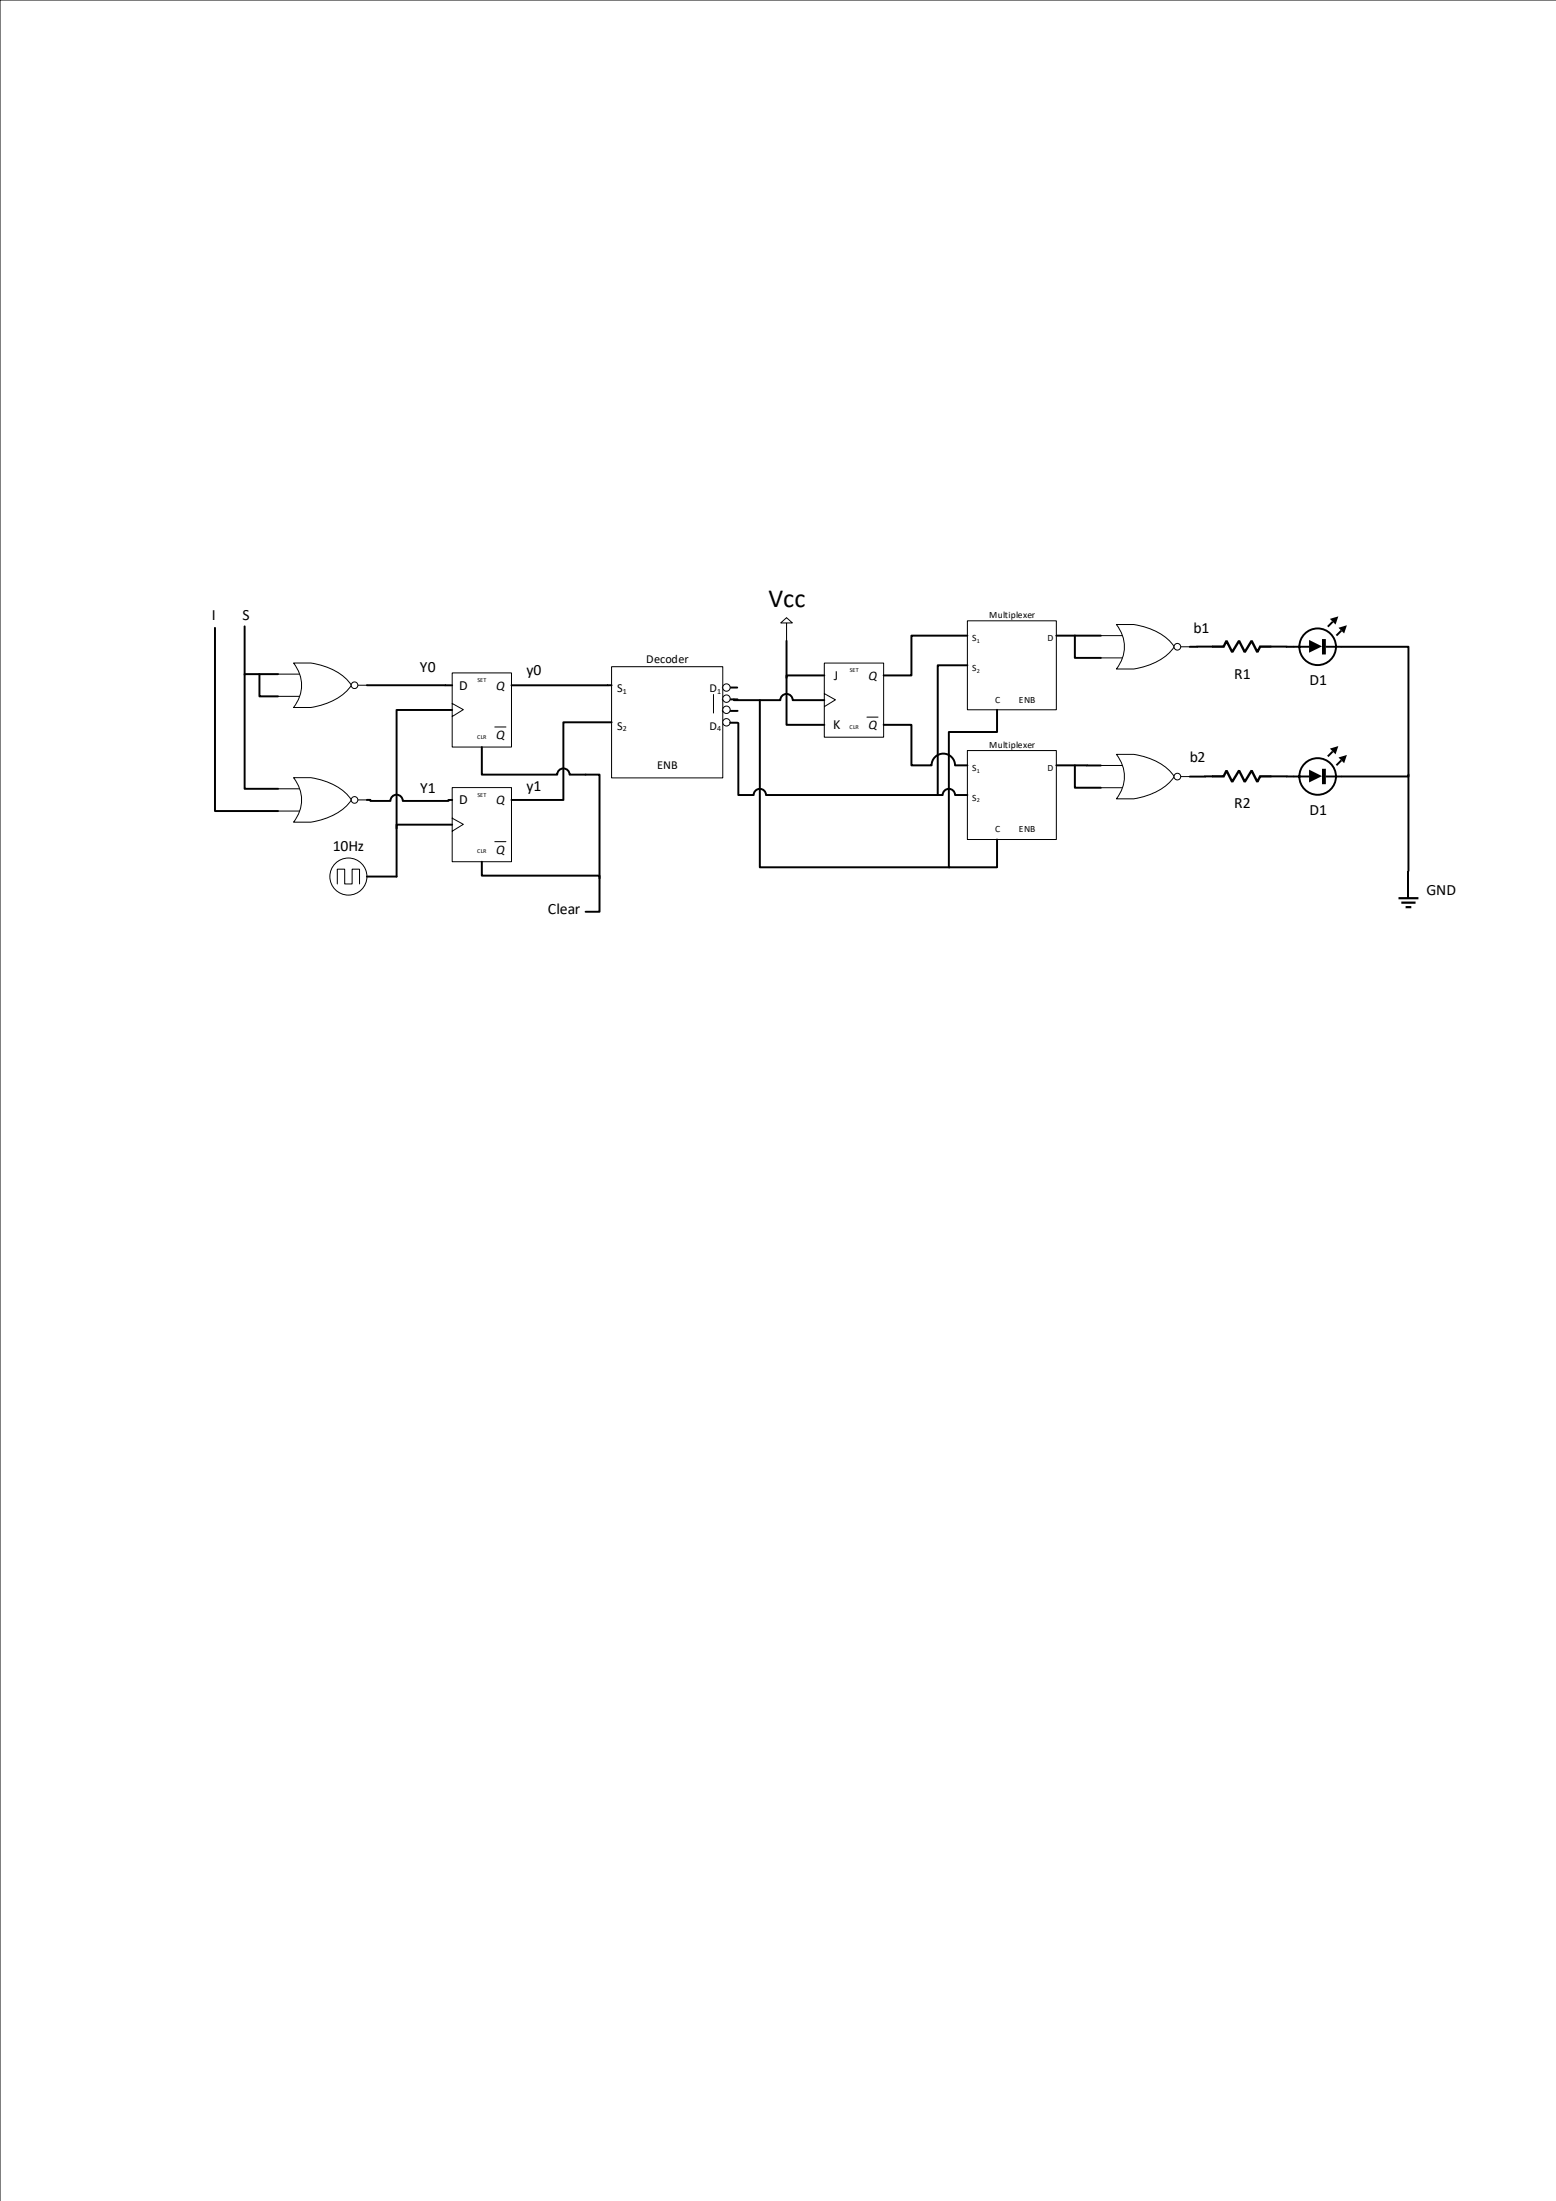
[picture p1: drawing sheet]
<svg xmlns="http://www.w3.org/2000/svg" width="210mm" height="297mm" viewBox="0 0 210 297" stroke-linecap="round" stroke-linejoin="round" font-family="sans-serif">
<path d="M210 0h-210v297" fill="none" stroke="#000" stroke-width=".13"/>
<path d="M61 90.8h8v10h-8z" fill-rule="evenodd" fill="#fff"/>
<path d="M37.5 90.9h6M37.5 93.9h6M43.5 92.4h6M61 90.8h8v10h-8zM61 94.9l1.5 .8-1.5 1M66.7 98.1h1.5" fill="none" stroke="#000" stroke-width=".13"/>
<path d="M39.6 89.4a8.8 8.8 0 0 1 7.4 2.5l.4 .5a7.9 7.9 0 0 1-5.5 3h-2.3a4.7 4.7 0 0 0 0-6z" fill-rule="evenodd" fill="#fff"/>
<path d="M39.6 89.4a8.8 8.8 0 0 1 7.4 2.5l.4 .5a7.9 7.9 0 0 1-5.5 3h-2.3a4.7 4.7 0 0 0 0-6z" fill="none" stroke="#000" stroke-width=".13"/>
<circle cx="47.8" cy="92.4" r=".45" fill="#fff"/>
<circle cx="47.8" cy="92.4" r=".45" fill="none" stroke="#000" stroke-width=".13"/>
<path d="M49.5 92.4h11.5" fill="none" stroke="#000" stroke-width=".26"/>
<path d="M61 106.3h8v10h-8z" fill-rule="evenodd" fill="#fff"/>
<path d="M37.5 106.4h6M37.5 109.4h6M43.5 107.9h6M61 106.2h8v10.1h-8zM61 110.4l1.5 .8-1.5 .9M66.7 113.5h1.5" fill="none" stroke="#000" stroke-width=".13"/>
<path d="M39.6 104.9a8.8 8.8 0 0 1 7.4 2.5l.4 .5a7.9 7.9 0 0 1-5.5 3h-2.3a4.7 4.7 0 0 0 0-6z" fill-rule="evenodd" fill="#fff"/>
<path d="M39.6 104.9a8.8 8.8 0 0 1 7.4 2.5l.4 .5a7.9 7.9 0 0 1-5.5 3h-2.3a4.7 4.7 0 0 0 0-6z" fill="none" stroke="#000" stroke-width=".13"/>
<circle cx="47.8" cy="107.9" r=".45" fill="#fff"/>
<circle cx="47.8" cy="107.9" r=".45" fill="none" stroke="#000" stroke-width=".13"/>
<path d="M49.5 107.9h.5v.1h2.7a.83 .83 0 0 1 .8-.8 .83 .83 0 0 1 .8 .8h6.2v-.1h.5" fill="none" stroke="#000" stroke-width=".26"/>
<path d="M82.5 89.9h15v15h-15z" fill-rule="evenodd" fill="#fff"/>
<path d="M82.5 89.9h15v15h-15zM96.2 93.7v2.5" fill="none" stroke="#000" stroke-width=".13"/>
<path d="M61 95.8h-7.5v22.5M82.5 92.4h-13.5M82.5 97.4h-6.5v10.5h-7M61 111.3h-7.5v.4" fill="none" stroke="#000" stroke-width=".26"/>
<circle cx="47" cy="118.3" r="2.5" fill="#fff"/>
<g fill="none" stroke="#000" stroke-width=".13">
<path d="M45.5 119.2v-1.9h1v1.9h1v-1.9h1v1.9"/>
<circle cx="47" cy="118.3" r="2.5"/>
</g>
<path d="M97.5 94.4h2M97.5 92.8h2M97.5 95.9h2M49.5 118.3h4" fill="none" stroke="#000" stroke-width=".26"/>
<circle cx="98" cy="92.8" r=".5" fill="#fff"/>
<circle cx="98" cy="92.8" r=".5" fill="none" stroke="#000" stroke-width=".13"/>
<circle cx="98" cy="94.3" r=".5" fill="#fff"/>
<circle cx="98" cy="94.3" r=".5" fill="none" stroke="#000" stroke-width=".13"/>
<circle cx="98" cy="95.8" r=".5" fill="#fff"/>
<circle cx="98" cy="95.8" r=".5" fill="none" stroke="#000" stroke-width=".13"/>
<circle cx="98" cy="97.4" r=".5" fill="#fff"/>
<circle cx="98" cy="97.4" r=".5" fill="none" stroke="#000" stroke-width=".13"/>
<path d="M98.5 97.5h1" fill="none" stroke="#000" stroke-width=".26"/>
<path d="M111.2 89.5h8v10h-8z" fill-rule="evenodd" fill="#fff"/>
<path d="M105.3 84l.8-.7 .8 .7zM106.1 84v2.5M111.2 89.5h8v10h-8zM111.2 93.6l1.5 .8-1.5 .9M116.9 96.7h1.5" fill="none" stroke="#000" stroke-width=".13"/>
<path d="M99 94.4v.1h6.3a.83 .83 0 0 1 .8-.9 .83 .83 0 0 1 .8 .9h4.3M106.1 86.5v11.3h5.1M111.2 91.1h-5.1v.4" fill="none" stroke="#000" stroke-width=".26"/>
<path d="M130.5 83.8h12v12h-12z" fill-rule="evenodd" fill="#fff"/>
<path d="M130.5 83.8h12v12h-12z" fill="none" stroke="#000" stroke-width=".13"/>
<path d="M130.5 101.3h12v12h-12z" fill-rule="evenodd" fill="#fff"/>
<path d="M148.5 85.7h6M148.5 88.8h6M154.5 87.3h6M130.5 101.3h12v12h-12z" fill="none" stroke="#000" stroke-width=".13"/>
<path d="M119.2 97.8h3.8v5.5h2.7a1.58 1.58 0 0 1 1.6-1.6 1.58 1.58 0 0 1 1.5 1.6h1.7M130.5 85.7h-7.5v5.4h-3.8" fill="none" stroke="#000" stroke-width=".26"/>
<path d="M150.6 84.3a8.8 8.8 0 0 1 7.4 2.4l.4 .6a7.9 7.9 0 0 1-5.5 3h-2.3a4.7 4.7 0 0 0 0-6z" fill-rule="evenodd" fill="#fff"/>
<path d="M150.6 84.3a8.8 8.8 0 0 1 7.4 2.4l.4 .6a7.9 7.9 0 0 1-5.5 3h-2.3a4.7 4.7 0 0 0 0-6z" fill="none" stroke="#000" stroke-width=".13"/>
<circle cx="158.8" cy="87.3" r=".45" fill="#fff"/>
<g fill="none" stroke="#000" stroke-width=".13">
<path d="M148.5 103.3h6M148.5 106.3h6M154.5 104.8h6"/>
<circle cx="158.8" cy="87.3" r=".45"/>
</g>
<path d="M150.6 101.8a8.8 8.8 0 0 1 7.4 2.4l.4 .6a7.9 7.9 0 0 1-5.5 3h-2.3a4.7 4.7 0 0 0 0-6z" fill-rule="evenodd" fill="#fff"/>
<path d="M150.6 101.8a8.8 8.8 0 0 1 7.4 2.4l.4 .6a7.9 7.9 0 0 1-5.5 3h-2.3a4.7 4.7 0 0 0 0-6z" fill="none" stroke="#000" stroke-width=".13"/>
<circle cx="158.8" cy="104.8" r=".45" fill="#fff"/>
<circle cx="158.8" cy="104.8" r=".45" fill="none" stroke="#000" stroke-width=".13"/>
<g fill="none" stroke="#000" stroke-width=".26">
<path d="M29 84.7v24.7h8.5M33 84.5v21.9h4.5M35 90.9v3h2.5M37.5 90.9l-4.5 .1M99.6 97.6v9.7h2.1a.83 .83 0 0 1 .8-.9 .83 .83 0 0 1 .8 .9h23.9a.83 .83 0 0 1 .8-.9 .83 .83 0 0 1 .8 .9h1.7M102.5 94.5v22.5h32v-3.7M130.5 89.8h-4v17.5M134.5 95.8v2.9h-6.5v18.3h.1M142.5 85.7h6M145 85.7v3.1h3.5M163.5 87.2l-3 .1M171.5 87.2l5.1 .1"/>
<path d="M178.8 87.3h11.2v30.2M179.8 83.9l-.7 .6M180.9 85.1l-.6 .6M65 100.8v3.7h10.2a.83 .83 0 0 1 .8-.8 .83 .83 0 0 1 .8 .8h4.1v18.5h-1.9M65 116.3v1.8h15.9v.4M142.5 103.3h6M145 103.3v3h3.5M163.5 104.7l-3 .1M171.5 104.7l5.1 .1M179.8 101.4l-.7 .6M180.9 102.6l-.6 .6M190 104.5v.3h-11.2"/>
<circle cx="177.8" cy="87.3" r="2.47"/>
<circle cx="177.8" cy="104.8" r="2.47"/>
</g>
<path d="M163.5 87.2h1.6l.4-.8 .7 1.6 .9-1.6 .8 1.6 .9-1.6 .8 1.6 .4-.8h1.5M163.5 104.7h1.6l.4-.8 .7 1.6 .9-1.6 .8 1.6 .9-1.6 .8 1.6 .4-.8h1.5" fill="none" stroke="#000" stroke-width=".32"/>
<g fill="#000">
<path d="M178.3 86.2h.6v2.1h-.6zM176.6 86.3v1.8l1.7-.9z" fill-rule="evenodd"/>
<path d="M180.6 84.7l1.1-.4-.4 1.2zM179.4 83.5l1.1-.4-.3 1.2z" fill-rule="evenodd"/>
<path d="M178.3 103.7h.6v2.1h-.6zM176.6 103.8v1.8l1.7-.9z" fill-rule="evenodd"/>
<path d="M180.6 102.2l1.1-.4-.4 1.2zM179.4 101l1.1-.4-.3 1.2z" fill-rule="evenodd"/>
</g>
<path d="M188.7 121.2h2.6M189 121.8h2M189.6 122.4h.8" fill="none" stroke="#000" stroke-width=".3"/>
<path d="M190 117.5v3.6" fill="none" stroke="#000" stroke-width=".2"/>
<text font-size="3.5" x="103.7" y="81.9">Vcc</text>
<g font-size="2.1">
<text x="28.6" y="83.7">I</text>
<text x="32.7" y="83.7">S</text>
<text x="161" y="85.3">b1</text>
<text x="56.6" y="90.7">Y0</text>
<text x="71" y="91.1">y0</text>
<text x="166.5" y="91.5">R1</text>
<text x="176.7" y="92.5">D1</text>
<text x="56.7" y="107">Y1</text>
<text x="71" y="106.7">y1</text>
<text x="160.5" y="102.8">b2</text>
<text x="166.5" y="109.1">R2</text>
<text x="176.7" y="110">D1</text>
<text x="44.9" y="114.8">10Hz</text>
<text x="73.9" y="123.3">Clear</text>
<text x="192.4" y="120.7">GND</text>
</g>
<g font-size="1.9">
<text x="62" y="93">D</text>
<text x="112.5" y="91.7">J</text>
<text x="112.4" y="98.4">K</text>
<text x="62" y="108.5">D</text>
</g>
<g font-size="1.8">
<text x="67" y="93">Q</text>
<text x="117.2" y="91.7">Q</text>
<text x="67" y="99.7">Q</text>
<text x="117.2" y="98.4">Q</text>
<text x="67" y="108.5">Q</text>
<text x="67" y="115.2">Q</text>
</g>
<g font-size="1.6">
<text x="87.2" y="89.5">Decoder</text>
<text x="83.3" y="93.4">S</text>
<text x="95.7" y="93.4">D</text>
<text x="83.3" y="98.4">S</text>
<text x="95.7" y="98.4">D</text>
<text x="88.7" y="103.7">ENB</text>
</g>
<g font-size="1.3">
<text x="133.4" y="83.4">Multiplexer</text>
<text x="131.1" y="86.5">S</text>
<text x="141.3" y="86.5">D</text>
<text x="131.1" y="90.5">S</text>
<text x="134.2" y="94.8">C</text>
<text x="137.5" y="94.8">ENB</text>
<text x="133.4" y="100.9">Multiplexer</text>
<text x="131.1" y="104">S</text>
<text x="141.3" y="104">D</text>
<text x="131.1" y="108">S</text>
<text x="134.2" y="112.3">C</text>
<text x="137.5" y="112.3">ENB</text>
</g>
<g font-size="1.1">
<text x="84" y="93.6">1</text>
<text x="96.7" y="93.6">1</text>
<text x="84" y="98.7">2</text>
<text x="96.7" y="98.7">4</text>
</g>
<g font-size=".8">
<text x="131.8" y="86.7">1</text>
<text x="64.4" y="92">SET</text>
<text x="114.6" y="90.7">SET</text>
<text x="131.8" y="90.7">2</text>
<text x="64.4" y="99.6">CLR</text>
<text x="114.6" y="98.3">CLR</text>
<text x="64.4" y="107.5">SET</text>
<text x="131.8" y="104.2">1</text>
<text x="131.8" y="108.2">2</text>
<text x="64.4" y="115.1">CLR</text>
</g>
</svg>
